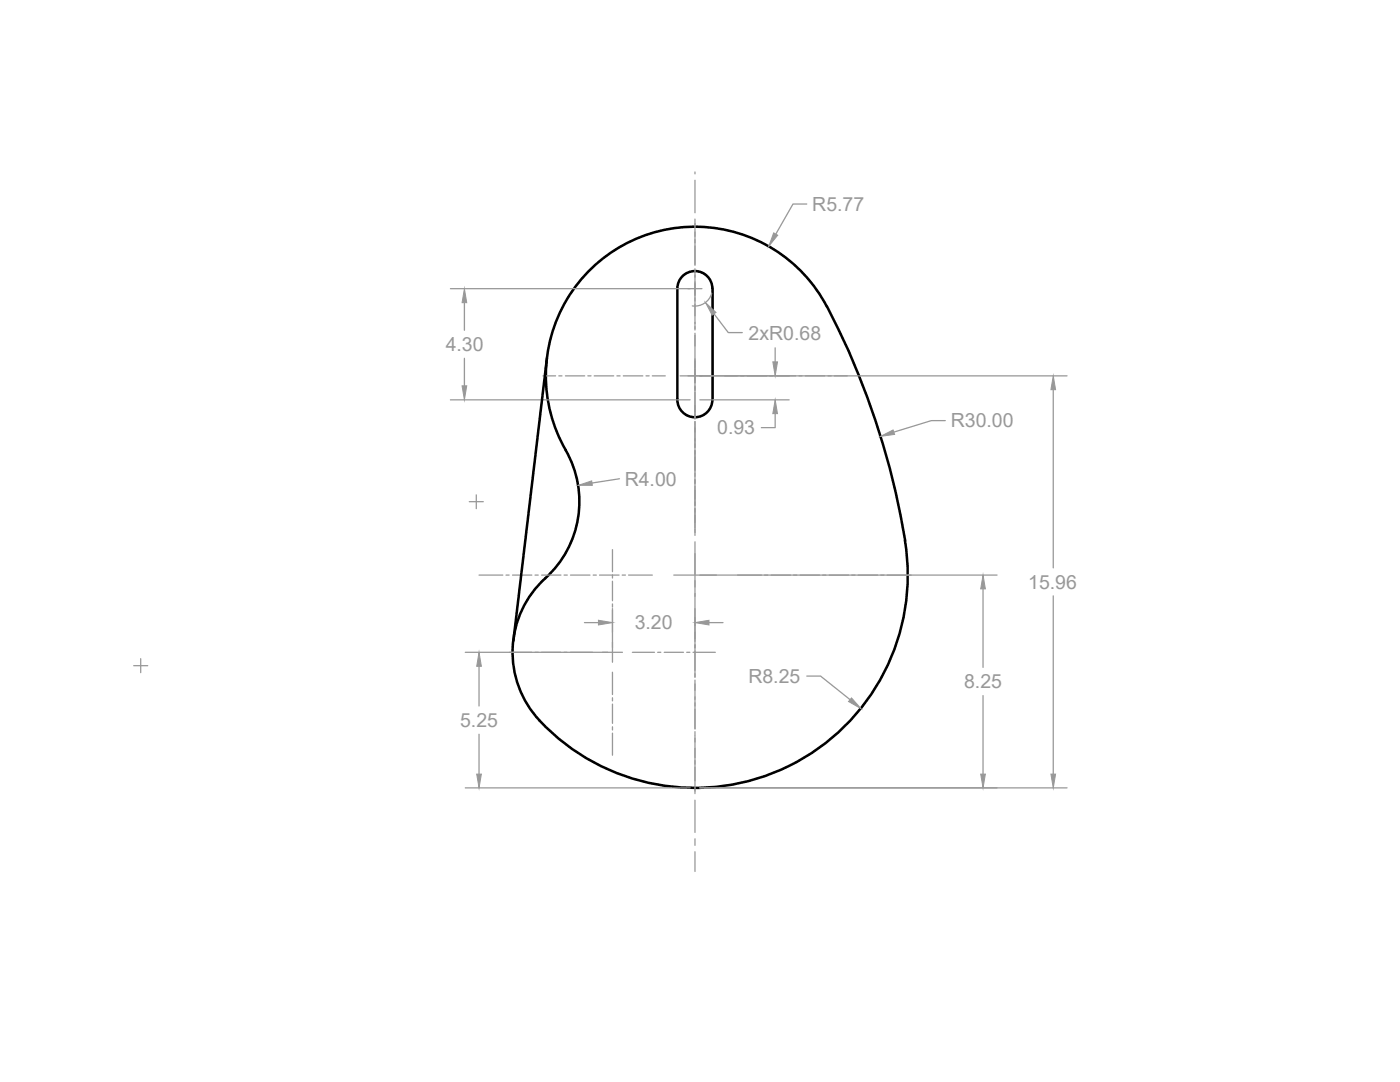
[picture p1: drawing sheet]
<svg xmlns="http://www.w3.org/2000/svg" width="279mm" height="216mm" viewBox="0 0 279 216" stroke-linecap="round" stroke-linejoin="round" font-family="sans-serif">
<!-- layer: Dim -->
<g fill="none" stroke="#989898" stroke-width=".25">
<path d="M138.7 34.3v.4M138.7 36v6.4M89.9 57.6h50.2M138.7 43.7v9.2M138.7 53.6v12.3M142 58.5a3.5 3.5 0 0 1-3.8 2.5M161 40.7h-2.7l-3.5 6M89.9 79.8h47.8M92.7 60.4v5.5M92.7 71.5v5.5M108.3 75h2.6M111.5 75h.7"/>
<path d="M112.8 75h3.9M117.3 75h.7M118.6 75h3.9M123.1 75h.7M124.4 75h3.9M128.9 75h.7M130.2 75h2.6M135.7 75h77.3M138.7 66.5v17.1M139.7 79.8h17.8M142.5 62.6l2.8 3.8h2.8M154.7 69.4v2.8"/>
<path d="M210.2 77.8v35.5M95.1 98.7v2.8M123.6 95.5l-5.4 .9M138.7 84.1v11M138.7 95.2v11.6M154.7 82.5v2.8h-2.8M188.7 83.9h-2.8l-7.5 2.3M93.7 100.1h2.7M95.6 114.8h4.7M101 114.8h.6M102.3 114.8h3.8M106.8 114.8h.6"/>
<path d="M108.1 114.8h3.8M112.6 114.8h.6M113.8 114.8h3.9M118.4 114.8h.6M119.6 114.8h3.9M122.2 109.7v4.4M122.2 114.7v.6M122.2 116v3.9M124.2 114.8h.6M125.4 114.8h4.8M134.5 114.8h64.5M138.7 108.1v27.1"/>
<path d="M196.2 117.5v15.7M210.2 118.9v35.6M26.7 132.8h2.8M28.1 131.4v2.8M92.9 130.2h31.3M95.6 133v7.9M116.6 124.2h2.8M122.2 120.5v.6M122.2 121.4v10.8M122.2 134.1v4.5M122.2 139.2v.7M126.2 130.2h4.4"/>
<path d="M131.2 130.2h.7M132.6 130.2h3.8M137 130.2h.7M138.3 130.2h4.5M138.7 135.7v9.8M141.5 124.2h2.8M161 134.9h2.8l5.8 4.7M196.2 138.8v15.7M92.9 157.2h44.8M95.6 146.5v8M122.2 140.5v3.8M122.2 145v.7"/>
<path d="M122.2 146.3v4.4M138.7 146v.7M138.7 146.8v11.6M138.7 159.7v6.4M139.7 157.2h73.3M138.7 167.4v1.3M138.7 170v3.9"/>
</g>
<!-- layer: 0 -->
<path d="M135.2 57.6a3.5 3.5 0 0 1 3.5-3.5 3.5 3.5 0 0 1 3.5 3.5M135.2 57.6v22.2a3.5 3.5 0 0 0 3.5 3.5 3.5 3.5 0 0 0 3.5-3.5M142.2 57.6v22.2M109.1 71.5l-6.6 56.3M165 61.2a29.7 29.7 0 0 0-40.6-12.3 29.7 29.7 0 0 0-11.5 40.9M165.1 61.2a155.4 155.4 0 0 1 15.6 46.7M112.9 89.8a20.6 20.6 0 0 1-4.1 25.6M108.9 115.4a19.9 19.9 0 0 0-1.2 28.4M180.6 107.9a42.5 42.5 0 0 1-23.2 44.9 42.5 42.5 0 0 1-49.7-9" fill="none" stroke="#000" stroke-width=".51"/>
<!-- layer: Dim -->
<g fill="#989898" stroke="#989898" stroke-width=".2">
<path d="M95.6 130.2l.5 2.8h-1z"/>
<path d="M95.1 154.5h1l-.5 2.7z"/>
<path d="M119.4 123.8l2.8 .4-2.8 .5z"/>
<path d="M138.7 124.2l2.8-.4v.9z"/>
<path d="M195.7 154.5h1l-.5 2.7z"/>
<path d="M196.2 114.8l.5 2.7h-1z"/>
<path d="M209.7 154.5h1l-.5 2.7z"/>
<path d="M210.2 75l.5 2.8h-1z"/>
<path d="M175.7 87.1l2.5-1.3 .3 .9z"/>
<path d="M169.9 139.3l1.9 2.1-2.5-1.4z"/>
<path d="M115.4 96.8l2.7-.8 .1 .8z"/>
<path d="M92.2 77h.9l-.4 2.8z"/>
<path d="M92.7 57.6l.4 2.8h-.9z"/>
<path d="M154.4 46.5l.8 .4-1.8 2.2z"/>
<path d="M140.8 60.4l2.1 1.9-.8 .6z"/>
<path d="M154.2 72.2h1l-.5 2.8z"/>
<path d="M154.7 79.8l.5 2.7h-1z"/>
</g>
<g font-size="3.9" fill="#989898">
<text x="162.1" y="42.1">R5.77</text>
<text x="89" y="70">4.30</text>
<text x="149.4" y="67.8">2xR0.68</text>
<text x="143.1" y="86.7">0.93</text>
<text x="189.8" y="85.3">R30.00</text>
<text x="124.7" y="96.9">R4.00</text>
<text x="205.2" y="117.5">15.96</text>
<text x="126.7" y="125.6">3.20</text>
<text x="149.4" y="136.3">R8.25</text>
<text x="192.4" y="137.4">8.25</text>
<text x="91.8" y="145.1">5.25</text>
</g>
</svg>
